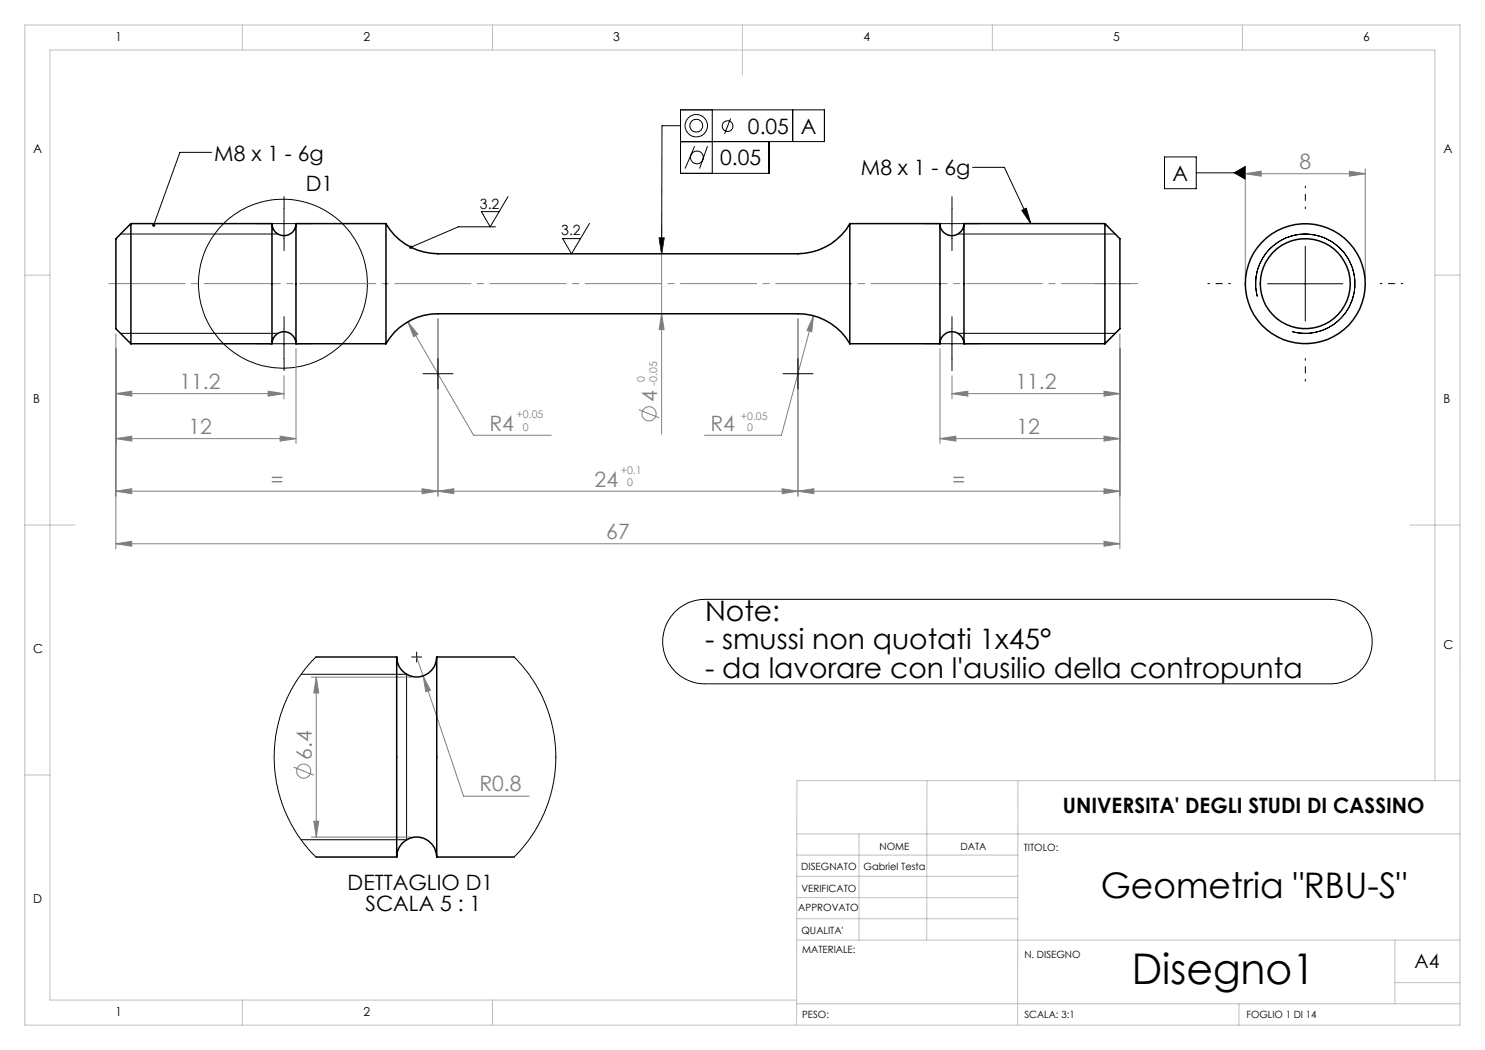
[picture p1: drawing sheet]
<svg xmlns="http://www.w3.org/2000/svg" width="297mm" height="210mm" viewBox="0 0 297 210" stroke-linecap="round" stroke-linejoin="round" font-family="sans-serif">
<g fill="none" stroke="#808080" stroke-width=".2">
<path d="M249.1 34.7l3.1-.5v1zM249.1 33.8v21.9M249.1 34.7h24M269.9 34.2l3.2 .5-3.2 .5zM273.1 33.8v21.9M131.8 47.6h1l-.5 3.2zM132.3 44.6v42.2M23.2 78.7l3.2-.5v1zM23.2 66.7v43M23.2 78.7h33.6M53.6 78.2l3.2 .5-3.2 .5zM56.8 75.1v4.7"/>
<path d="M59.2 69.7v19M81.6 64.4l2 2.4-.9 .5zM81.6 64.4l13.1 22.7h15.5M87.6 63.7v35.5M132.3 62.8l.5 3.1h-1zM159.6 63.7v35.5M162.7 63.1l-.4 3.2-.9-.2zM162.7 63.1l-6.4 24h-15.4M188 69.7v19M190.4 78.7l3.2-.5v1zM190.4 75.1v4.7M190.4 78.7h33.6"/>
<path d="M220.8 78.2l3.2 .5-3.2 .5zM224 66.7v43M23.2 98.2l3.2-.5v1zM23.2 87.7l3.2-.5v1zM23.2 98.2h200.8M23.2 87.7h36M56 87.2l3.2 .5-3.2 .5zM84.4 97.7l3.2 .5-3.2 .5zM87.6 98.2l3.2-.5v1zM127.8 81.9l4 1.7M156.4 97.7l3.2 .5-3.2 .5zM159.6 98.2l3.2-.5v1z"/>
<path d="M188 87.7l3.2-.5v1zM188 87.7h36M220.8 87.2l3.2 .5-3.2 .5zM220.8 97.7l3.2 .5-3.2 .5zM23.2 108.8l3.2-.5v.9zM23.2 108.8h200.8M220.8 108.3l3.2 .5-3.2 .4zM62.3 135.4h20M63.3 135.4v32M63.3 135.4l.4 3.2h-.9zM83.3 131.4l1.3 3.8M84.6 135.2l1.5 2.8-.9 .4z"/>
<path d="M84.6 135.2l8.1 24h13.1M58.7 153.4l4.1 1.6M62.3 167.4h20M62.8 164.2h.9l-.4 3.2z"/>
<circle cx="129.8" cy="82.8" r="1.42"/>
<circle cx="60.7" cy="154.2" r="1.42"/>
</g>
<g fill="none" stroke="#000" stroke-width=".2">
<path d="M42.3 30.5h-6.3l-5.3 14.5M101.6 39.3l-3.6 6.1-1.7-3.1h3.5M136.1 25.1h-3.7l-.1 25.7M138.9 29.2l-1.9 4.5M141.5 29.2l-1.6 4.5M142.5 22v12.7M146.1 23.7l-1.2 3.1M153.8 28.3v6.4h-17.7v-12.7h28.8v6.3h-28.8M158.5 22v6.3M194.5 33.5h6.4l5.3 11.2M232.9 31.4h6.4v6.3h-6.4zM239.3 34.6h9.8"/>
<path d="M246.8 34.6l2.3-1.3v2.5zM24.1 46.8h31.5M53.8 44.7h6M56.8 41.7v6.1M99.1 45.4h-7.4l-9.5 4.1M117.9 44.7l-3.6 6.1-1.8-3.1h3.6M131.8 47.6h1l-.5 3.2zM187.4 44.7h6M190.4 41.7v6.1M191.6 46.8h31.5M204.4 42.1l.8-.4 1 3zM251.5 59.3a9.9 9.9 0 0 1 8.7-12.5 9.9 9.9 0 0 1 10.7 10.8 9.9 9.9 0 0 1-12.4 8.7"/>
<path d="M253.5 56.8h15.1M261.1 49.2v15M24.1 66.7h31.5M53.8 68.7h6M56.8 65.7v6M84.6 74.7h6M87.6 71.7v6M156.6 74.7h6M159.6 71.7v6M187.4 68.7h6M190.4 65.7v6M191.6 66.7h31.5"/>
<path d="M60.2 134.9h21.1v33h-21.1M82.3 131.4h2M83.3 130.4v2M135 122.3a8.4 8.4 0 0 1 6-2.4h125a8.4 8.4 0 0 1 8.4 8.4 8.4 8.4 0 0 1-8.4 8.5h-125a8.5 8.5 0 0 1-7.8-5.2 8.5 8.5 0 0 1 1.8-9.3z"/>
<circle cx="139.3" cy="25.1" r="2.24"/>
<circle cx="139.3" cy="25.1" r="1.28"/>
<circle cx="139.4" cy="31.5" r="1.27"/>
<circle cx="145.5" cy="25.2" r="1.07"/>
<circle cx="56.6" cy="56.7" r="16.9"/>
</g>
<path d="M228.1 56.7h-206.9" fill="none" stroke="#808080" stroke-width=".2" stroke-dasharray="15.2 1.3 1.3 1.3" stroke-dashoffset="-.6"/>
<path d="M219 56.7h7" fill="none" stroke="#808080" stroke-width=".2" stroke-dasharray="15.2 1.3 1.3 1.3" stroke-dashoffset="13.6"/>
<g fill="none" stroke="#c0c0c0" stroke-width=".2">
<path d="M5 5h287v200h-287zM48.5 5v5M98.5 5v5M148.5 5v10M198.5 5v5M248.5 5v5M5 55h5M287 55h5M5 105h10M282 105h10M5 155h5M185.4 156.1l-.1 31.8"/>
<path d="M203.6 156.1l-.1 48.8M287 156.1v-146.1h-277v190h149.3M292 156.1h-132.6l-.1 48.8M159.3 179.5h44.3M159.3 175.3h44.3M159.3 171h44.3M159.4 166.8h132.6M171.8 166.8v21.2M159.3 183.8h44.3M159.4 188h132.6M279 188v12.8M279 196.5h13"/>
<path d="M48.5 200v5M98.5 200v5M159.3 200.8h132.7M247.8 200.8v4.2"/>
</g>
<path d="M246.1 56.7h-4.5M261.1 41.7v-4.5M276.1 56.7h4.5M261.1 71.7v4.5" fill="none" stroke="#000" stroke-width=".2" stroke-dasharray="15.2 1.3 1.3 1.3" stroke-dashoffset="14.9"/>
<g fill="none" stroke="#000" stroke-width=".2" stroke-dasharray="15.2 1.3 1.3 1.3">
<path d="M53.8 44.7h-2.4M56.8 41.7v-2.4M56.8 47.7v2.4M59.8 44.7h2.4M187.4 44.7h-2.4M190.4 41.7v-2.4M190.4 47.7v2.4M193.4 44.7h2.4M53.8 68.7h-2.4M56.8 65.7v-2.4M56.8 71.7v2.4M59.8 68.7h2.4"/>
<path d="M187.4 68.7h-2.4M190.4 65.7v-2.4M190.4 71.7v2.4M193.4 68.7h2.4"/>
</g>
<g fill="#808080">
<path d="M220.8 108.3l3.2 .5-3.2 .4zM23.2 108.8l3.2-.5v.9zM220.8 97.7l3.2 .5-3.2 .5zM159.6 98.2l3.2-.5v1zM84.4 97.7l3.2 .5-3.2 .5zM23.2 98.2l3.2-.5v1zM56 87.2l3.2 .5-3.2 .5zM23.2 87.7l3.2-.5v1zM220.8 78.2l3.2 .5-3.2 .5zM190.4 78.7l3.2-.5v1z"/>
<path d="M87.6 98.2l3.2-.5v1zM156.4 97.7l3.2 .5-3.2 .5zM188 87.7l3.2-.5v1zM220.8 87.2l3.2 .5-3.2 .5zM81.6 64.4l1.1 2.9 .9-.5zM23.2 78.7l3.2-.5v1zM53.6 78.2l3.2 .5-3.2 .5zM162.7 63.1l-1.3 3 .9 .2zM249.1 34.7l3.1-.5v1zM269.9 34.2l3.2 .5-3.2 .5zM84.6 135.2l.6 3.2 .9-.4z"/>
<path d="M132.3 62.8l.5 3.1h-1zM131.8 47.6h1l-.5 3.2z"/>
<path d="M63.3 135.4l.4 3.2h-.9zM62.8 164.2h.9l-.4 3.2z"/>
</g>
<g fill="#000">
<path d="M246.8 34.6l2.3-1.3v2.5zM82 49.2a.32 .32 0 0 1 .4 0 .32 .32 0 0 1-.1 .5 .32 .32 0 0 1-.4-.1l.3-.1-.3 .1z"/>
<path d="M204.4 42.1l.8-.4 1 3zM30.6 44.8a.33 .33 0 0 0-.2 .3 .33 .33 0 0 0 .2 .3l.1-.4-.1 .4a.33 .33 0 0 0 .5-.4 .33 .33 0 0 0-.5-.2zM131.8 47.6h1l-.5 3.2z"/>
</g>
<g fill="none" stroke="#000" stroke-width=".3">
<path d="M26.2 44.7l-3 3.1v17.9l3 3M26.2 44.7v24M26.2 44.7h28.2M54.4 44.7a2.4 2.4 0 0 0 2.4 2.4 2.4 2.4 0 0 0 2.4-2.4M54.4 44.7v24M59.2 44.7v24M59.2 44.7h18M77.2 44.7a12 12 0 0 0 10.4 6.1h72a12.1 12.1 0 0 0 10.4-6.1M77.2 44.7v24M170 44.7v24M170 44.7h18M188 44.7a2.4 2.4 0 0 0 2.4 2.4 2.4 2.4 0 0 0 2.4-2.4"/>
<path d="M188 44.7v24M192.8 44.7v24M192.8 44.7h28.2M221 44.7v24M221 44.7l3 3.1v17.9l-3 3M26.2 68.7h28.2M54.4 68.7a2.4 2.4 0 0 1 2.4-2.4 2.4 2.4 0 0 1 2.4 2.4M59.2 68.7h18M77.2 68.7a12.1 12.1 0 0 1 10.4-5.9h72a12 12 0 0 1 10.4 5.9M170 68.7h18M188 68.7a2.4 2.4 0 0 1 2.4-2.4 2.4 2.4 0 0 1 2.4 2.4M192.8 68.7h28.2"/>
<path d="M63.2 131.4h16.1M79.3 131.4a4 4 0 0 0 4 4 4 4 0 0 0 4-4M79.3 131.4v40M87.3 131.4v40M87.3 131.4h15.5M63.2 171.4h16.1M79.3 171.4a4 4 0 0 1 4-4 4 4 0 0 1 4 4M87.3 171.4h15.5"/>
<circle cx="261.1" cy="56.7" r="12"/>
<circle cx="261.1" cy="56.7" r="9"/>
</g>
<path d="M63.2 131.4l-1.5 1.6-2.2 2.8-1.2 2-1.5 3.2-.8 2.5-.6 2.3-.4 2.8-.2 2.6 .1 2.6 .4 2.9 .8 3 .8 2.4 1.4 2.8 1.3 2.2 2 2.7 1.6 1.6M102.8 131.4l1.8 1.9 1.4 1.8 1.6 2.7 1.3 2.5 1.5 4.5 .5 3 .3 2.7-.1 3-.4 3-.5 2.3-1 3-1.1 2.3-1.9 3.3-1.6 2.1-1.8 1.9" fill="none" stroke="#000" stroke-width=".2"/>
<text font-size="8.5" x="226.4" y="196.7">Disegno1</text>
<text font-size="7.1" x="220.1" y="179.6">Geometria &quot;RBU-S&quot;</text>
<g font-size="5.6">
<text x="141" y="124.2">Note:</text>
<text x="141" y="129.9">- smussi non quotati 1x45°</text>
<text x="141" y="135.5">- da lavorare con l'ausilio della contropunta</text>
</g>
<g font-size="4.2">
<text x="149.6" y="26.7">0.05</text>
<text x="160.2" y="26.7">A</text>
<text x="42.9" y="32.1">M8 x 1 - 6g</text>
<text x="144" y="33.1">0.05</text>
<text x="172.2" y="35.1">M8 x 1 - 6g</text>
<text x="61.2" y="38.2">D1</text>
<text x="234.5" y="36.2">A</text>
<text x="212.6" y="162.6">UNIVERSITA' DEGLI STUDI DI CASSINO</text>
<text x="69.5" y="178">DETTAGLIO D1</text>
<text x="73.1" y="182.3">SCALA 5 : 1</text>
</g>
<g font-size="4.2" fill="#808080">
<text x="259.9" y="33.8">8</text>
<text x="35.9" y="77.8">11.2</text>
<text x="203.1" y="77.8">11.2</text>
<text x="131.4" y="80.5" transform="rotate(-90 131.4 80.5)">4</text>
<text x="37.7" y="86.8">12</text>
<text x="97.9" y="86.1">R4</text>
<text x="142.1" y="86.1">R4</text>
<text x="203.3" y="86.8">12</text>
<text x="54.1" y="97.3">=</text>
<text x="118.9" y="97.3">24</text>
<text x="190.5" y="97.3">=</text>
<text x="121.3" y="107.8">67</text>
<text x="62.4" y="151.9" transform="rotate(-90 62.4 151.9)">6.4</text>
<text x="95.9" y="158.3">R0.8</text>
</g>
<text font-size="3.9" x="282.9" y="193.6">A4</text>
<g font-size="2.8">
<text x="96" y="41.7">3.2</text>
<text x="112.2" y="47.1">3.2</text>
</g>
<g font-size="2.5">
<text x="23.1" y="8.2">1</text>
<text x="72.7" y="8.2">2</text>
<text x="122.7" y="8.2">3</text>
<text x="172.7" y="8.2">4</text>
<text x="222.7" y="8.2">5</text>
<text x="272.7" y="8.2">6</text>
<text x="6.7" y="30.7">A</text>
<text x="288.7" y="30.7">A</text>
<text x="6.7" y="80.7">B</text>
<text x="288.7" y="80.7">B</text>
<text x="6.7" y="130.7">C</text>
<text x="288.7" y="129.7">C</text>
<text x="6.7" y="180.7">D</text>
<text x="23.1" y="203.2">1</text>
<text x="72.7" y="203.2">2</text>
</g>
<g font-size="2.1" fill="#808080">
<text x="129" y="76.3" transform="rotate(-90 129 76.3)">0</text>
<text x="131.4" y="77.3" transform="rotate(-90 131.4 77.3)">-0.05</text>
<text x="103.3" y="83.6">+0.05</text>
<text x="104.6" y="86.1">0</text>
<text x="148.2" y="84">+0.05</text>
<text x="149.4" y="86.1">0</text>
<text x="124.1" y="94.8">+0.1</text>
<text x="125.4" y="97.3">0</text>
</g>
<g font-size="2">
<text x="160.3" y="173.9">DISEGNATO</text>
<text x="175.9" y="169.9">NOME</text>
<text x="192.1" y="169.9">DATA</text>
<text x="204.8" y="170.2">TITOLO:</text>
<text x="160.3" y="178.3">VERIFICATO</text>
<text x="172.7" y="174.1">Gabriel Testa</text>
<text x="159.7" y="182.1">APPROVATO</text>
<text x="160.3" y="186.7">QUALITA'</text>
<text x="160.4" y="190.5">MATERIALE:</text>
<text x="204.9" y="191.6">N. DISEGNO</text>
<text x="160.4" y="203.5">PESO:</text>
<text x="204.9" y="203.6">SCALA: 3:1</text>
<text x="249.3" y="203.6">FOGLIO 1 DI 14</text>
</g>
</svg>
